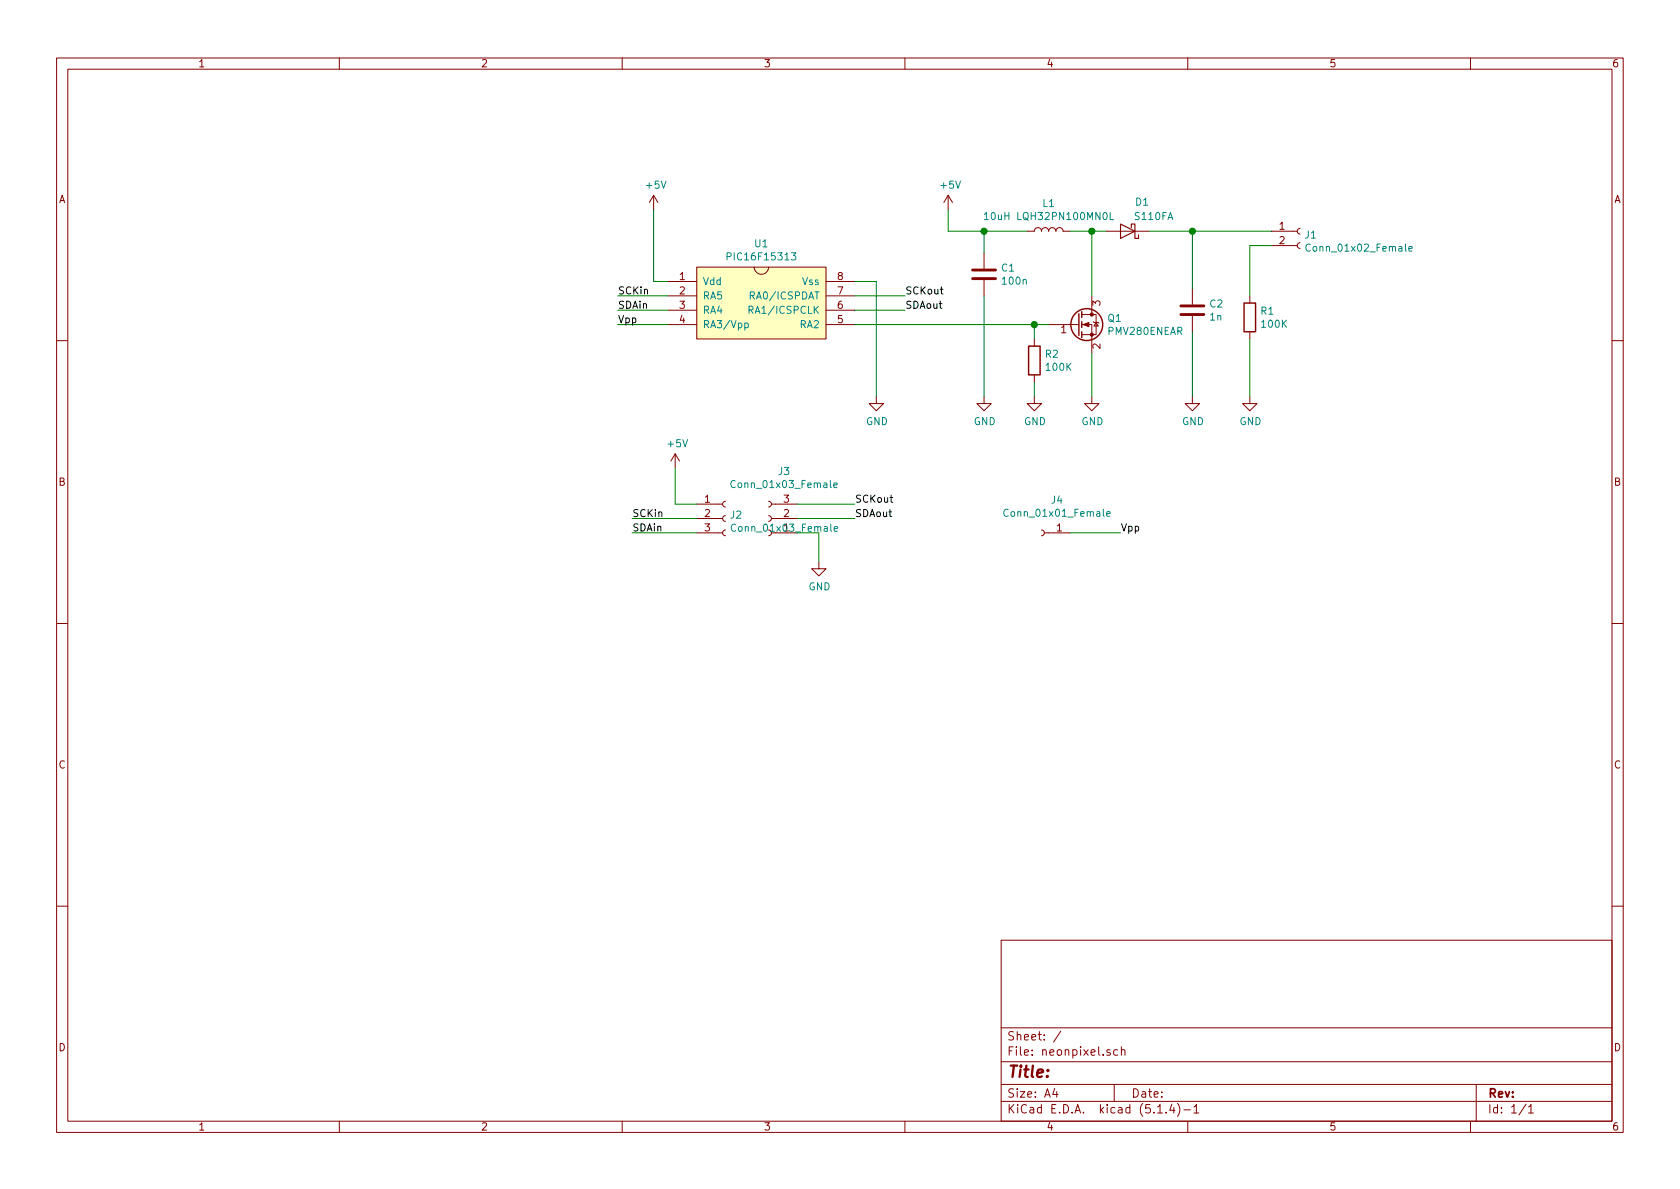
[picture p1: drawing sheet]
EESchema Schematic File Version 4
LIBS:neonpixel-cache
EELAYER 30 0
EELAYER END
$Descr A4 11693 8268
encoding utf-8
Sheet 1 1
Title ""
Date ""
Rev ""
Comp ""
Comment1 ""
Comment2 ""
Comment3 ""
Comment4 ""
$EndDescr
$Comp
L neonpixel:PIC16F15313 U1
U 1 1
P 5300 2100
F 0 "U1" H 5300 2515 50  0000 C CNN
F 1 "PIC16F15313" H 5300 2424 50  0000 C CNN
F 2 "SMD_Packages:SOIC-8-N" H 5300 2100 50  0001 C CNN
F 3 "http://ww1.microchip.com/downloads/en/DeviceDoc/40001897A.pdf" H 5300 2100 50  0001 C CNN
	1    5300 2100
	1    0    0    -1  
$EndComp
$Comp
L Transistor_FET:BSS138 Q1
U 1 1
P 7500 2250
F 0 "Q1" H 7706 2296 50  0000 L CNN
F 1 "PMV280ENEAR" H 7706 2205 50  0000 L CNN
F 2 "TO_SOT_Packages_SMD:SOT-23" H 7700 2175 50  0001 L CIN
F 3 "https://www.fairchildsemi.com/datasheets/BS/BSS138.pdf" H 7500 2250 50  0001 L CNN
	1    7500 2250
	1    0    0    -1  
$EndComp
$Comp
L Device:D_Schottky D1
U 1 1
P 7850 1600
F 0 "D1" H 7750 1400 50  0000 C CNN
F 1 "S110FA " H 7650 1500 50  0000 C CNN
F 2 "neonpixel:SMD_Diode" H 7850 1600 50  0001 C CNN
F 3 "~" H 7850 1600 50  0001 C CNN
	1    7850 1600
	-1   0    0    1   
$EndComp
$Comp
L Device:R R2
U 1 1
P 7200 2500
F 0 "R2" H 7270 2546 50  0000 L CNN
F 1 "100K" H 7270 2455 50  0000 L CNN
F 2 "Resistors_SMD:R_0805" V 7130 2500 50  0001 C CNN
F 3 "~" H 7200 2500 50  0001 C CNN
	1    7200 2500
	1    0    0    -1  
$EndComp
$Comp
L Device:R R1
U 1 1
P 8700 2200
F 0 "R1" H 8770 2246 50  0000 L CNN
F 1 "100K" H 8770 2155 50  0000 L CNN
F 2 "Resistors_SMD:R_0805" V 8630 2200 50  0001 C CNN
F 3 "~" H 8700 2200 50  0001 C CNN
	1    8700 2200
	1    0    0    -1  
$EndComp
$Comp
L Device:C C2
U 1 1
P 8300 2150
F 0 "C2" H 8415 2196 50  0000 L CNN
F 1 "1n" H 8415 2105 50  0000 L CNN
F 2 "Capacitors_SMD:C_0805" H 8338 2000 50  0001 C CNN
F 3 "~" H 8300 2150 50  0001 C CNN
	1    8300 2150
	1    0    0    -1  
$EndComp
$Comp
L Device:C C1
U 1 1
P 6850 1900
F 0 "C1" H 6965 1946 50  0000 L CNN
F 1 "100n" H 6965 1855 50  0000 L CNN
F 2 "Capacitors_SMD:C_0805" H 6888 1750 50  0001 C CNN
F 3 "~" H 6850 1900 50  0001 C CNN
	1    6850 1900
	1    0    0    -1  
$EndComp
$Comp
L Device:L L1
U 1 1
P 7300 1600
F 0 "L1" V 7490 1600 50  0000 C CNN
F 1 "10uH LQH32PN100MN0L" V 7400 1600 50  0000 C CNN
F 2 "neonpixel:SMD_inductor" H 7300 1600 50  0001 C CNN
F 3 "~" H 7300 1600 50  0001 C CNN
	1    7300 1600
	0    -1   -1   0   
$EndComp
Wire Wire Line
	7450 1600 7600 1600
Wire Wire Line
	7600 2050 7600 1600
Connection ~ 7600 1600
Wire Wire Line
	7600 1600 7700 1600
Wire Wire Line
	8000 1600 8300 1600
Wire Wire Line
	8300 1600 8300 2000
Wire Wire Line
	7300 2250 7200 2250
Wire Wire Line
	7200 2250 7200 2350
Wire Wire Line
	7150 1600 6850 1600
Wire Wire Line
	6850 1600 6850 1750
$Comp
L power:GND #PWR07
U 1 1
P 7200 2750
F 0 "#PWR07" H 7200 2500 50  0001 C CNN
F 1 "GND" H 7205 2577 50  0000 C CNN
F 2 "" H 7200 2750 50  0001 C CNN
F 3 "" H 7200 2750 50  0001 C CNN
	1    7200 2750
	1    0    0    -1  
$EndComp
Wire Wire Line
	7200 2750 7200 2650
$Comp
L power:GND #PWR08
U 1 1
P 7600 2750
F 0 "#PWR08" H 7600 2500 50  0001 C CNN
F 1 "GND" H 7605 2577 50  0000 C CNN
F 2 "" H 7600 2750 50  0001 C CNN
F 3 "" H 7600 2750 50  0001 C CNN
	1    7600 2750
	1    0    0    -1  
$EndComp
$Comp
L power:GND #PWR06
U 1 1
P 6850 2750
F 0 "#PWR06" H 6850 2500 50  0001 C CNN
F 1 "GND" H 6855 2577 50  0000 C CNN
F 2 "" H 6850 2750 50  0001 C CNN
F 3 "" H 6850 2750 50  0001 C CNN
	1    6850 2750
	1    0    0    -1  
$EndComp
$Comp
L power:GND #PWR09
U 1 1
P 8300 2750
F 0 "#PWR09" H 8300 2500 50  0001 C CNN
F 1 "GND" H 8305 2577 50  0000 C CNN
F 2 "" H 8300 2750 50  0001 C CNN
F 3 "" H 8300 2750 50  0001 C CNN
	1    8300 2750
	1    0    0    -1  
$EndComp
Wire Wire Line
	7600 2450 7600 2750
Wire Wire Line
	8300 2300 8300 2750
Wire Wire Line
	6850 2750 6850 2050
Wire Wire Line
	7200 2250 5950 2250
Connection ~ 7200 2250
$Comp
L power:+5V #PWR03
U 1 1
P 6600 1450
F 0 "#PWR03" H 6600 1300 50  0001 C CNN
F 1 "+5V" H 6615 1623 50  0000 C CNN
F 2 "" H 6600 1450 50  0001 C CNN
F 3 "" H 6600 1450 50  0001 C CNN
	1    6600 1450
	1    0    0    -1  
$EndComp
Connection ~ 6850 1600
$Comp
L Connector:Conn_01x02_Female J1
U 1 1
P 9050 1600
F 0 "J1" H 9078 1576 50  0000 L CNN
F 1 "Conn_01x02_Female" H 9078 1485 50  0000 L CNN
F 2 "neonpixel:NeonPins" H 9050 1600 50  0001 C CNN
F 3 "~" H 9050 1600 50  0001 C CNN
	1    9050 1600
	1    0    0    -1  
$EndComp
Wire Wire Line
	8850 1600 8300 1600
Connection ~ 8300 1600
Wire Wire Line
	8850 1700 8700 1700
Wire Wire Line
	8700 1700 8700 2050
$Comp
L power:GND #PWR010
U 1 1
P 8700 2750
F 0 "#PWR010" H 8700 2500 50  0001 C CNN
F 1 "GND" H 8705 2577 50  0000 C CNN
F 2 "" H 8700 2750 50  0001 C CNN
F 3 "" H 8700 2750 50  0001 C CNN
	1    8700 2750
	1    0    0    -1  
$EndComp
Wire Wire Line
	8700 2750 8700 2350
$Comp
L power:+5V #PWR02
U 1 1
P 4550 1450
F 0 "#PWR02" H 4550 1300 50  0001 C CNN
F 1 "+5V" H 4565 1623 50  0000 C CNN
F 2 "" H 4550 1450 50  0001 C CNN
F 3 "" H 4550 1450 50  0001 C CNN
	1    4550 1450
	1    0    0    -1  
$EndComp
Wire Wire Line
	4650 1950 4550 1950
Wire Wire Line
	4550 1950 4550 1450
$Comp
L power:GND #PWR05
U 1 1
P 6100 2750
F 0 "#PWR05" H 6100 2500 50  0001 C CNN
F 1 "GND" H 6105 2577 50  0000 C CNN
F 2 "" H 6100 2750 50  0001 C CNN
F 3 "" H 6100 2750 50  0001 C CNN
	1    6100 2750
	1    0    0    -1  
$EndComp
Wire Wire Line
	5950 1950 6100 1950
Wire Wire Line
	6100 1950 6100 2750
$Comp
L power:+5V #PWR01
U 1 1
P 4700 3250
F 0 "#PWR01" H 4700 3100 50  0001 C CNN
F 1 "+5V" H 4715 3423 50  0000 C CNN
F 2 "" H 4700 3250 50  0001 C CNN
F 3 "" H 4700 3250 50  0001 C CNN
	1    4700 3250
	1    0    0    -1  
$EndComp
Wire Wire Line
	4850 3500 4700 3500
Wire Wire Line
	4700 3500 4700 3250
$Comp
L power:GND #PWR04
U 1 1
P 5700 3900
F 0 "#PWR04" H 5700 3650 50  0001 C CNN
F 1 "GND" H 5705 3727 50  0000 C CNN
F 2 "" H 5700 3900 50  0001 C CNN
F 3 "" H 5700 3900 50  0001 C CNN
	1    5700 3900
	1    0    0    -1  
$EndComp
Wire Wire Line
	5550 3700 5700 3700
Wire Wire Line
	5700 3700 5700 3900
Text Label 4400 3600 0    50   ~ 0
SCKin
Text Label 4400 3700 0    50   ~ 0
SDAin
Text Label 5950 3500 0    50   ~ 0
SCKout
Text Label 5950 3600 0    50   ~ 0
SDAout
Wire Wire Line
	5950 3500 5550 3500
Wire Wire Line
	5550 3600 5950 3600
Wire Wire Line
	4850 3600 4400 3600
Wire Wire Line
	4400 3700 4850 3700
Text Label 6300 2150 0    50   ~ 0
SDAout
Text Label 4300 2050 0    50   ~ 0
SCKin
Text Label 4300 2150 0    50   ~ 0
SDAin
Wire Wire Line
	4300 2150 4650 2150
Wire Wire Line
	4650 2050 4300 2050
Wire Wire Line
	5950 2150 6300 2150
Text Label 7800 3700 0    50   ~ 0
Vpp
Text Label 4300 2250 0    50   ~ 0
Vpp
Wire Wire Line
	4300 2250 4650 2250
Text Label 6300 2050 0    50   ~ 0
SCKout
Wire Wire Line
	6300 2050 5950 2050
Wire Wire Line
	7450 3700 7800 3700
$Comp
L Connector:Conn_01x01_Female J4
U 1 1
P 7250 3700
F 0 "J4" H 7142 3475 50  0000 C CNN
F 1 "Conn_01x01_Female" H 7142 3566 50  0000 C CNN
F 2 "neonpixel:SMD_pad" H 7250 3700 50  0001 C CNN
F 3 "~" H 7250 3700 50  0001 C CNN
	1    7250 3700
	-1   0    0    1   
$EndComp
$Comp
L Connector:Conn_01x03_Female J2
U 1 1
P 5050 3600
F 0 "J2" H 5078 3626 50  0000 L CNN
F 1 "Conn_01x03_Female" H 5078 3535 50  0000 L CNN
F 2 "neonpixel:SMD_3_pin_254" H 5050 3600 50  0001 C CNN
F 3 "~" H 5050 3600 50  0001 C CNN
	1    5050 3600
	1    0    0    -1  
$EndComp
$Comp
L Connector:Conn_01x03_Female J3
U 1 1
P 5350 3600
F 0 "J3" H 5242 3275 50  0000 C CNN
F 1 "Conn_01x03_Female" H 5242 3366 50  0000 C CNN
F 2 "neonpixel:SMD_3_pin_254" H 5350 3600 50  0001 C CNN
F 3 "~" H 5350 3600 50  0001 C CNN
	1    5350 3600
	-1   0    0    1   
$EndComp
Wire Wire Line
	6600 1600 6600 1450
Wire Wire Line
	6850 1600 6600 1600
$EndSCHEMATC
